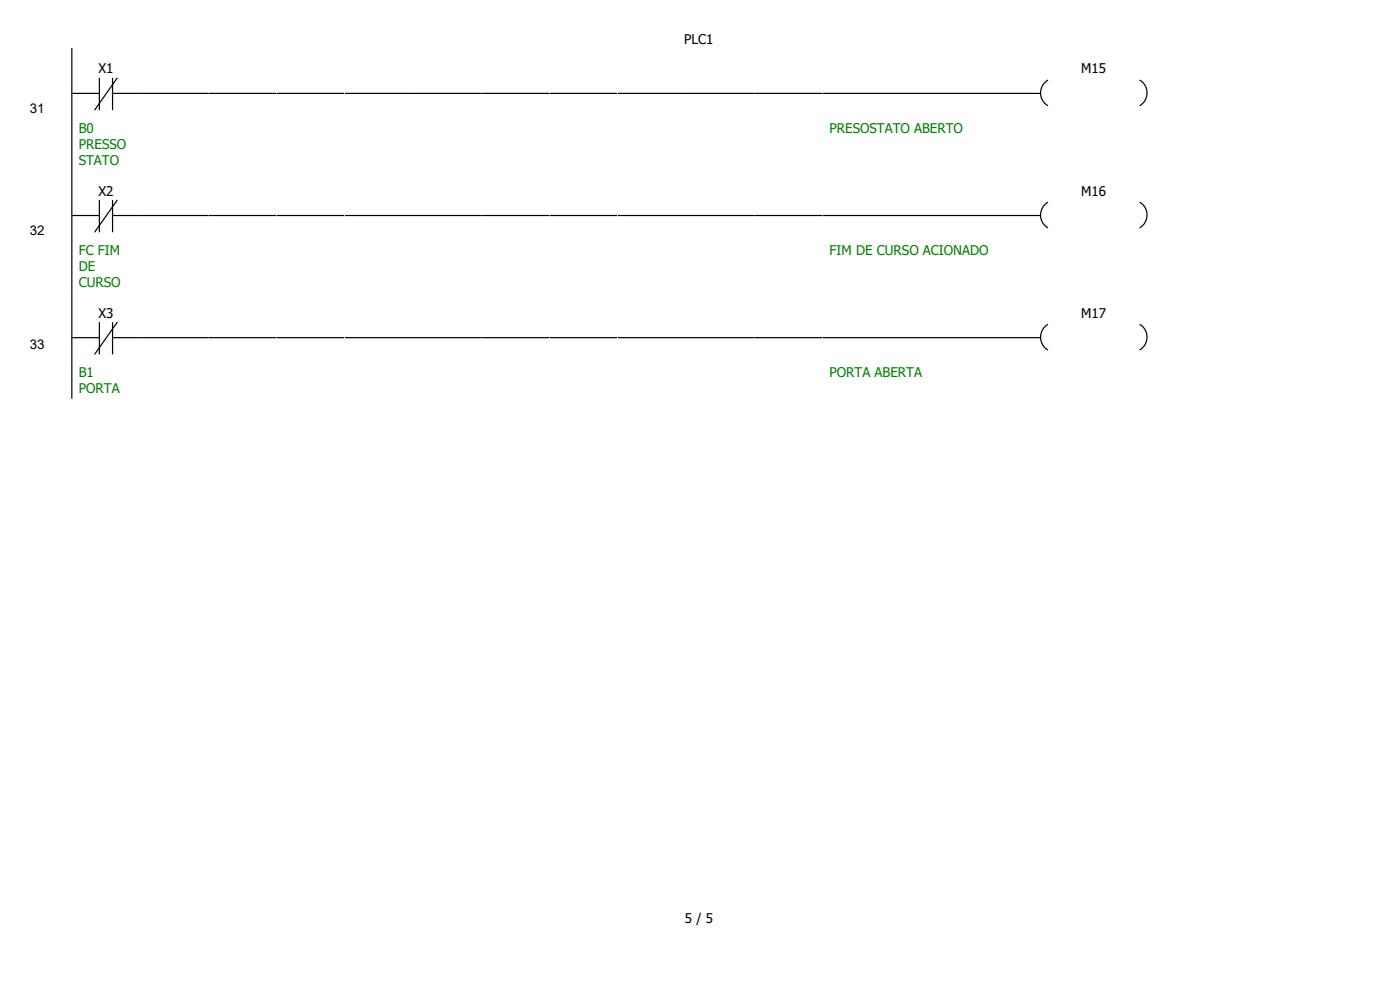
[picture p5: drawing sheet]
<svg xmlns="http://www.w3.org/2000/svg" width="297mm" height="210mm" viewBox="0 0 297 210" stroke-linecap="round" stroke-linejoin="round" font-family="sans-serif">
<path d="M15.2 19.8h5.9M15.2 10.2v25.9M21.1 16.5v6.9M23.9 19.8h5.8M23.9 16.5v6.9M24.9 16.5l-4.8 6.9" fill="none" stroke="#000" stroke-width=".25"/>
<path d="M29.7 10.2h14.5v25.9h-14.5z" fill="#fff"/>
<path d="M29.7 19.8h14.5" fill="none" stroke="#000" stroke-width=".25"/>
<path d="M44.2 10.2h14.5v25.9h-14.5z" fill="#fff"/>
<path d="M44.2 19.8h14.5" fill="none" stroke="#000" stroke-width=".25"/>
<path d="M58.7 10.2h14.5v25.9h-14.5z" fill="#fff"/>
<path d="M58.7 19.8h14.5" fill="none" stroke="#000" stroke-width=".25"/>
<path d="M73.2 10.2h14.4v25.9h-14.4z" fill="#fff"/>
<path d="M73.2 19.8h14.4" fill="none" stroke="#000" stroke-width=".25"/>
<path d="M87.6 10.2h14.5v25.9h-14.5z" fill="#fff"/>
<path d="M87.6 19.8h14.5" fill="none" stroke="#000" stroke-width=".25"/>
<path d="M102.1 10.2h14.5v25.9h-14.5z" fill="#fff"/>
<path d="M102.1 19.8h14.5" fill="none" stroke="#000" stroke-width=".25"/>
<path d="M116.6 10.2h14.5v25.9h-14.5z" fill="#fff"/>
<path d="M116.6 19.8h14.5" fill="none" stroke="#000" stroke-width=".25"/>
<path d="M131.1 10.2h14.4v25.9h-14.4z" fill="#fff"/>
<path d="M131.1 19.8h14.4" fill="none" stroke="#000" stroke-width=".25"/>
<path d="M145.5 10.2h14.5v25.9h-14.5z" fill="#fff"/>
<path d="M145.5 19.8h14.5" fill="none" stroke="#000" stroke-width=".25"/>
<path d="M160 10.2h14.5v25.9h-14.5z" fill="#fff"/>
<path d="M160 19.8h14.5" fill="none" stroke="#000" stroke-width=".25"/>
<path d="M174.5 10.2h115.1v25.9h-115.1z" fill="#fff"/>
<path d="M174.5 19.8h46.2M222.3 17a3.2 3.2 0 0 0 0 5.4M241.8 17a3.2 3.2 0 0 1 0 5.4" fill="none" stroke="#000" stroke-width=".25"/>
<g fill="#fff">
<path d="M.3 36.1h15.2v25.9h-15.2z"/>
<path d="M15.2 36.1h14.5v25.9h-14.5z"/>
</g>
<path d="M15.2 36.1v25.9M15.2 45.7h5.9M21.1 42.4v6.9M23.9 45.7h5.8M23.9 42.4v6.9M24.9 42.4l-4.8 6.9" fill="none" stroke="#000" stroke-width=".25"/>
<path d="M29.7 36.1h14.5v25.9h-14.5z" fill="#fff"/>
<path d="M29.7 45.7h14.5" fill="none" stroke="#000" stroke-width=".25"/>
<path d="M44.2 36.1h14.5v25.9h-14.5z" fill="#fff"/>
<path d="M44.2 45.7h14.5" fill="none" stroke="#000" stroke-width=".25"/>
<path d="M58.7 36.1h14.5v25.9h-14.5z" fill="#fff"/>
<path d="M58.7 45.7h14.5" fill="none" stroke="#000" stroke-width=".25"/>
<path d="M73.2 36.1h14.4v25.9h-14.4z" fill="#fff"/>
<path d="M73.2 45.7h14.4" fill="none" stroke="#000" stroke-width=".25"/>
<path d="M87.6 36.1h14.5v25.9h-14.5z" fill="#fff"/>
<path d="M87.6 45.7h14.5" fill="none" stroke="#000" stroke-width=".25"/>
<path d="M102.1 36.1h14.5v25.9h-14.5z" fill="#fff"/>
<path d="M102.1 45.7h14.5" fill="none" stroke="#000" stroke-width=".25"/>
<path d="M116.6 36.1h14.5v25.9h-14.5z" fill="#fff"/>
<path d="M116.6 45.7h14.5" fill="none" stroke="#000" stroke-width=".25"/>
<path d="M131.1 36.1h14.4v25.9h-14.4z" fill="#fff"/>
<path d="M131.1 45.7h14.4" fill="none" stroke="#000" stroke-width=".25"/>
<path d="M145.5 36.1h14.5v25.9h-14.5z" fill="#fff"/>
<path d="M145.5 45.7h14.5" fill="none" stroke="#000" stroke-width=".25"/>
<path d="M160 36.1h14.5v25.9h-14.5z" fill="#fff"/>
<path d="M160 45.7h14.5" fill="none" stroke="#000" stroke-width=".25"/>
<path d="M174.5 36.1h115.1v25.9h-115.1z" fill="#fff"/>
<path d="M174.5 45.7h46.2M222.3 42.9a3.2 3.2 0 0 0 0 5.4M241.8 42.9a3.2 3.2 0 0 1 0 5.4" fill="none" stroke="#000" stroke-width=".25"/>
<g fill="#fff">
<path d="M.3 62h15.2v22.6h-15.2z"/>
<path d="M15.2 62h14.5v22.6h-14.5z"/>
</g>
<path d="M15.2 71.6h5.9M15.2 62v22.6M21.1 68.3v6.9M23.9 71.6h5.8M23.9 68.3v6.9M24.9 68.3l-4.8 6.9" fill="none" stroke="#000" stroke-width=".25"/>
<path d="M29.7 62h14.5v22.6h-14.5z" fill="#fff"/>
<path d="M29.7 71.6h14.5" fill="none" stroke="#000" stroke-width=".25"/>
<path d="M44.2 62h14.5v22.6h-14.5z" fill="#fff"/>
<path d="M44.2 71.6h14.5" fill="none" stroke="#000" stroke-width=".25"/>
<path d="M58.7 62h14.5v22.6h-14.5z" fill="#fff"/>
<path d="M58.7 71.6h14.5" fill="none" stroke="#000" stroke-width=".25"/>
<path d="M73.2 62h14.4v22.6h-14.4z" fill="#fff"/>
<path d="M73.2 71.6h14.4" fill="none" stroke="#000" stroke-width=".25"/>
<path d="M87.6 62h14.5v22.6h-14.5z" fill="#fff"/>
<path d="M87.6 71.6h14.5" fill="none" stroke="#000" stroke-width=".25"/>
<path d="M102.1 62h14.5v22.6h-14.5z" fill="#fff"/>
<path d="M102.1 71.6h14.5" fill="none" stroke="#000" stroke-width=".25"/>
<path d="M116.6 62h14.5v22.6h-14.5z" fill="#fff"/>
<path d="M116.6 71.6h14.5" fill="none" stroke="#000" stroke-width=".25"/>
<path d="M131.1 62h14.4v22.6h-14.4z" fill="#fff"/>
<path d="M131.1 71.6h14.4" fill="none" stroke="#000" stroke-width=".25"/>
<path d="M145.5 62h14.5v22.6h-14.5z" fill="#fff"/>
<path d="M145.5 71.6h14.5" fill="none" stroke="#000" stroke-width=".25"/>
<path d="M160 62h14.5v22.6h-14.5z" fill="#fff"/>
<path d="M160 71.6h14.5" fill="none" stroke="#000" stroke-width=".25"/>
<path d="M174.5 62h115.1v22.6h-115.1z" fill="#fff"/>
<path d="M174.5 71.6h46.2M222.3 68.8a3.2 3.2 0 0 0 0 5.5M241.8 68.8a3.2 3.2 0 0 1 0 5.5" fill="none" stroke="#000" stroke-width=".25"/>
<g fill="#fff">
<path d="M0 0h296.9v10.2h-296.9z"/>
<path d="M0 179.6h296.9v30.4h-296.9z"/>
</g>
<g font-size="2.8">
<text x="145.2" y="9.2">PLC1</text>
<text x="20.9" y="15.6">X1</text>
<text x="229.4" y="15.6">M15</text>
<text x="6.3" y="23.9">31</text>
<text x="20.9" y="41.5">X2</text>
<text x="229.4" y="41.5">M16</text>
<text x="6.3" y="49.8">32</text>
<text x="20.9" y="67.4">X3</text>
<text x="229.4" y="67.4">M17</text>
<text x="6.3" y="74.1">33</text>
<text x="145.3" y="195.8">5 / 5</text>
</g>
<g font-size="2.8" fill="#008000">
<text x="16.7" y="28.2">B0</text>
<text x="176" y="28.2">PRESOSTATO ABERTO</text>
<text x="16.7" y="31.6">PRESSO</text>
<text x="16.7" y="35.1">STATO</text>
<text x="16.7" y="54.1">FC FIM</text>
<text x="16.7" y="57.5">DE</text>
<text x="176" y="54.1">FIM DE CURSO ACIONADO</text>
<text x="16.7" y="61">CURSO</text>
<text x="16.7" y="80.1">B1</text>
<text x="16.7" y="83.4">PORTA</text>
<text x="176" y="80.1">PORTA ABERTA</text>
</g>
</svg>
